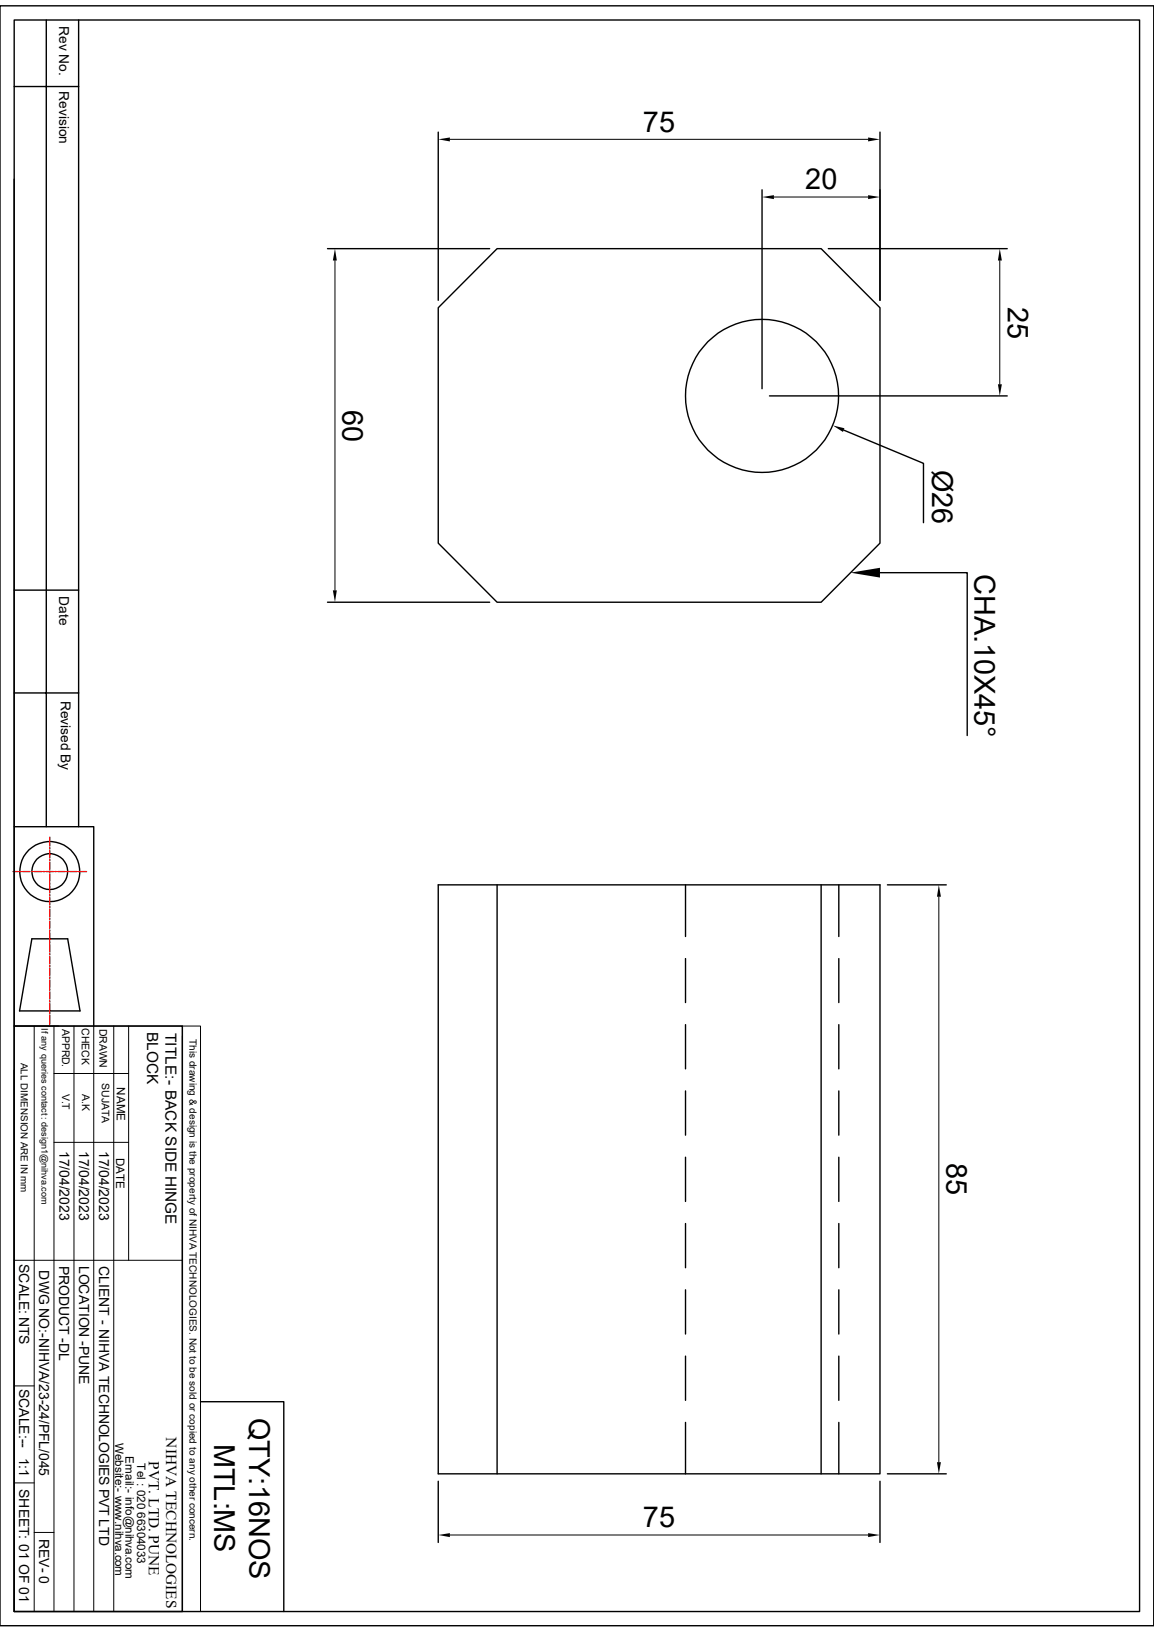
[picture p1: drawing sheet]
<svg xmlns="http://www.w3.org/2000/svg" width="210mm" height="297mm" viewBox="0 0 210 297" stroke-linecap="round" stroke-linejoin="round" font-family="sans-serif">
<g fill="none" stroke="#000" stroke-width=".25">
<path d="M0 1.1h210v294.8h-210zM2.6 3.6h204.8v289.7h-204.8zM2.6 15.7h11.7M8.4 3.6v146.9M14.3 3.6v146.9M2.6 32.6v117.9h14.5v36.2M79.8 24v30.7M138.7 34.5v36.2M160.1 24v30.7M59.6 45.3h29.5M90.5 45.3h58.9l10.7 10.7v42.8l-10.7 10.8h-58.9l-10.7-10.8v-42.8zM150.7 45.3h32.6"/>
<path d="M140 72.1h43.3M153.5 78.3l14.6 6v10.8M2.6 107.4h11.7M59.6 109.6h29.5M160.1 104.2h15.9v29.7M2.6 126.1h11.7M2.6 150.5v36.2M5.8 170.9h6.5l2.3 13.1h-11zM79.8 161h80.3v107.2h-80.3zM90.5 161v107.2M124.8 161v9.4M124.8 174.5v8"/>
<path d="M149.4 161v107.2M152.7 161v9.4M152.7 174.5v8M161.5 161h10.7M2.6 186.7h30.6v106.6h-30.6zM2.6 194.8v98.5M124.8 186.5v8M124.8 198.5v8.1M152.7 186.5v8M152.7 198.5v8.1M124.8 210.6v8.1M152.7 210.6v8.1"/>
<path d="M124.8 222.7v8M124.8 234.7v8.1M152.7 222.7v8M152.7 234.7v8.1M36.5 255.1h15.1v38.2M124.8 246.8v8M124.8 258.9v9.3M152.7 246.8v8M152.7 258.9v9.3M79.8 269.6v11.1M160.1 269.6v11.1M161.5 268.2h10.7"/>
<circle cx="138.7" cy="72" r="13.9"/>
<circle cx="9.1" cy="158.6" r="5.5"/>
<circle cx="9.1" cy="158.6" r="3.3"/>
</g>
<g fill="none" stroke="#000" stroke-width=".18">
<path d="M81.9 25.4h76.1M140.8 35.9h17.2M61 47.4v60M181.9 47.4v22.5M170.9 163.2v102.9M2.6 186.7h30.6M6.2 186.7v106.6M9.8 195.4h13.6M9.8 186.7v106.6M13.5 186.7v106.6M17.1 186.7v106.6M20.7 186.7v106.6"/>
<path d="M23.4 186.7v42.7M33.2 186.7h3.3v106.6h-3.3zM33.2 188.6v104.7M9.8 207.9h13.6M2.6 229.4h30.6M2.6 252.2h3.6M2.6 269.9h3.6M6.2 278.9h3.6M81.9 279.4h76.1"/>
</g>
<g fill="none" stroke="#f00" stroke-width=".25">
<path d="M2.4 158.6h.9M3.6 158.6h.3M4.1 158.6h1.3M5.7 158.6h.3M6.2 158.6h1.4M7.8 158.6h.3M8.4 158.6h1.3M9.1 152.4v1.6M9.1 154.2v.3M9.1 154.8v1.3M9.1 156.4v.2M9.1 156.9v1.3"/>
<path d="M9.1 158.5v.3M9.1 159v1.4M10 158.6h.2M10.5 158.6h1.4M12.1 158.6h.3M12.7 158.6h1.3M14.3 158.6h.3M14.8 158.6h.9M9.1 160.7v.3M9.1 161.2v1.3M9.1 162.8v.3M9.1 163.3v1.4"/>
<path d="M9.1 164.9v.3M9.1 165.5v1.3M9.1 167.1v.2M9.1 167.6v1.4M9.1 169.2v.3M9.1 169.8v1.3M9.1 171.4v.3M9.1 171.9v1.4M9.1 173.5v.3M9.1 174.1v1.3M9.1 175.7v.2M9.1 176.2v1.3"/>
<path d="M9.1 177.8v.3M9.1 178.4v1.3M9.1 180v.2M9.1 180.5v1.3M9.1 182.1v.3M9.1 182.6v1.4M9.1 184.2v.3M9.1 184.8v1.6"/>
</g>
<g fill="#000">
<path d="M79.8 25.4l2.1-.4v.7zM138.7 35.9l2.1-.4v.7zM158 25l2.1 .4-2.1 .3zM158 35.5l2.1 .4-2.1 .3zM61 45.3l.3 2.1h-.7zM181.9 45.3l.4 2.1h-.7zM151.6 77.4l2.1 .5-.3 .7zM181.6 69.9h.7l-.4 2.2zM60.6 107.4h.7l-.3 2.2zM154.8 104.2l5.3-.9v1.8zM170.9 161l.3 2.2h-.7zM79.8 279.4l2.1-.4v.7z"/>
<path d="M158 279l2.1 .4-2.1 .3zM170.5 266.1h.7l-.3 2.1z"/>
</g>
<g font-size="5.2">
<text x="117" y="24">75</text>
<text x="146.6" y="34.5">20</text>
<text x="183.4" y="55.8" transform="rotate(90 183.4 55.8)">25</text>
<text x="62.4" y="74.5" transform="rotate(90 62.4 74.5)">60</text>
<text x="169.6" y="85.5" transform="rotate(90 169.6 85.5)">Ø26</text>
<text x="177.4" y="104.4" transform="rotate(90 177.4 104.4)">CHA.10X45°</text>
<text x="172.3" y="211.7" transform="rotate(90 172.3 211.7)">85</text>
<text x="39" y="262.8" transform="rotate(90 39 262.8)">MTL:MS</text>
<text x="45.3" y="258" transform="rotate(90 45.3 258)">QTY:16NOS</text>
<text x="117" y="278">75</text>
</g>
<g font-size="2.8">
<text x="26.8" y="187.8" transform="rotate(90 26.8 187.8)">BLOCK</text>
<text x="30.1" y="188" transform="rotate(90 30.1 188)">TITLE:- BACK SIDE HINGE</text>
<text x="30.3" y="261.6" transform="rotate(90 30.3 261.6)">NIHVA TECHNOLOGIES</text>
<text x="27.1" y="265.9" transform="rotate(90 27.1 265.9)">PVT. LTD. PUNE</text>
</g>
<g font-size="2.5">
<text x="10.8" y="4.7" transform="rotate(90 10.8 4.7)">Rev No.</text>
<text x="10.8" y="16.6" transform="rotate(90 10.8 16.6)">Revision</text>
<text x="10.8" y="108.5" transform="rotate(90 10.8 108.5)">Date</text>
<text x="11" y="127.5" transform="rotate(90 11 127.5)">Revised By</text>
<text x="10.8" y="209.4" transform="rotate(90 10.8 209.4)">17/04/2023</text>
<text x="14.4" y="209.4" transform="rotate(90 14.4 209.4)">17/04/2023</text>
<text x="18.1" y="209.4" transform="rotate(90 18.1 209.4)">17/04/2023</text>
<text x="3.5" y="230" transform="rotate(90 3.5 230)">SCALE: NTS</text>
<text x="7.2" y="231.2" transform="rotate(90 7.2 231.2)">DWG NO:-NIHVA/23-24/PFL/045</text>
<text x="10.8" y="230.3" transform="rotate(90 10.8 230.3)">PRODUCT -DL</text>
<text x="14.4" y="230.3" transform="rotate(90 14.4 230.3)">LOCATION -PUNE</text>
<text x="18" y="230.4" transform="rotate(90 18 230.4)">CLIENT - NIHVA TECHNOLOGIES PVT LTD</text>
<text x="3.5" y="252.7" transform="rotate(90 3.5 252.7)">SCALE:--</text>
<text x="3.5" y="265.3" transform="rotate(90 3.5 265.3)">1:1</text>
<text x="3.5" y="271" transform="rotate(90 3.5 271)">SHEET: 01 OF 01</text>
<text x="7.2" y="280" transform="rotate(90 7.2 280)">REV- 0</text>
</g>
<g font-size="2.1">
<text x="21.3" y="197.9" transform="rotate(90 21.3 197.9)">NAME</text>
<text x="21.1" y="210.7" transform="rotate(90 21.1 210.7)">DATE</text>
<text x="21" y="262.6" transform="rotate(90 21 262.6)">Website:- www.nihva.com</text>
<text x="22.9" y="265" transform="rotate(90 22.9 265)">Email:- info@nihva.com</text>
<text x="25" y="266.3" transform="rotate(90 25 266.3)">Tel : 020 66304033</text>
</g>
<g font-size="1.9">
<text x="11.3" y="187.2" transform="rotate(90 11.3 187.2)">APPRD.</text>
<text x="14.9" y="187.1" transform="rotate(90 14.9 187.1)">CHECK</text>
<text x="18.1" y="187.2" transform="rotate(90 18.1 187.2)">DRAWN</text>
<text x="18.5" y="197.1" transform="rotate(90 18.5 197.1)">SUJATA</text>
<text x="11.3" y="199" transform="rotate(90 11.3 199)">V.T</text>
<text x="14.9" y="199.1" transform="rotate(90 14.9 199.1)">A.K</text>
</g>
<g font-size="1.8">
<text x="34.5" y="189.1" transform="rotate(90 34.5 189.1)">This drawing &amp; design is the property of NIHVA TECHNOLOGIES. Not to be sold or copied to any other concern.</text>
<text x="3.8" y="193.4" transform="rotate(90 3.8 193.4)">ALL DIMENSION ARE IN mm</text>
</g>
<text font-size="1.7" x="7.5" y="187.2" transform="rotate(90 7.5 187.2)">If any queries contact : design1@nihva.com</text>
</svg>
